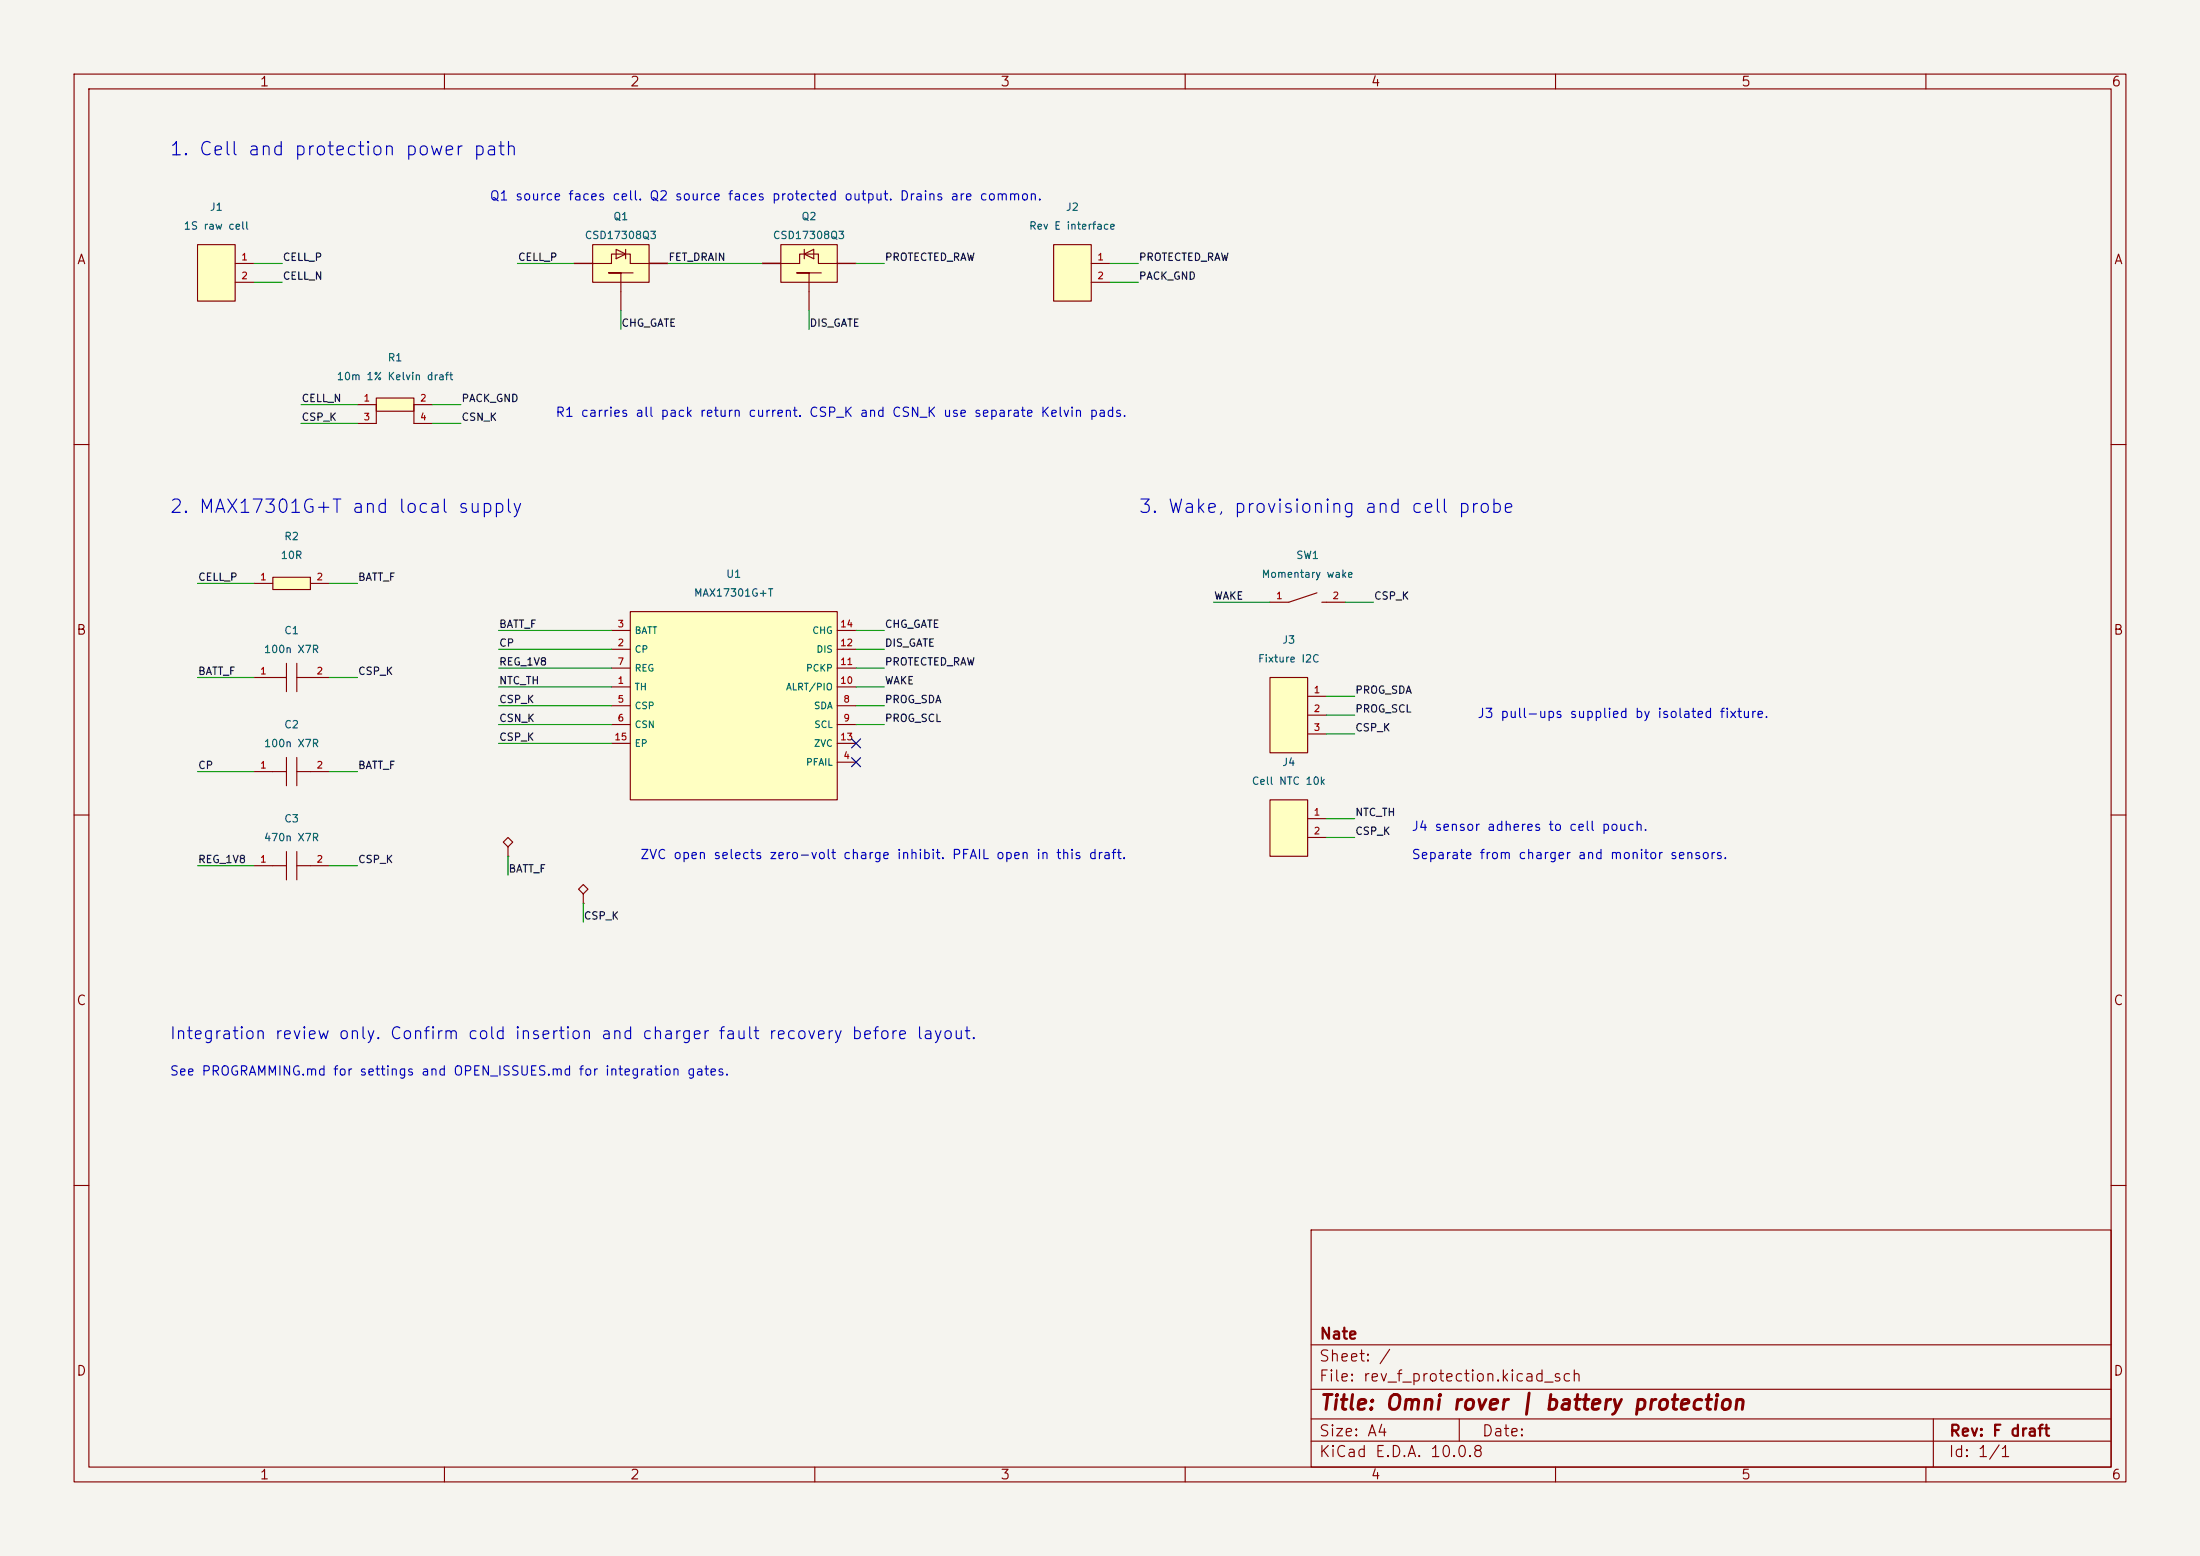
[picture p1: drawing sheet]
(kicad_sch (version 20250114) (generator eeschema) (paper "A4")
(title_block (title "Omni rover | battery protection") (rev "F draft") (company "Nate"))
(lib_symbols (symbol "RevF:MAX17301"  (pin_names (offset 0.508)) (in_bom yes) (on_board yes) (property "Reference" "U" (at 0.00 0.00 0) (effects (font (size 1 1)) )) (property "Value" "MAX17301" (at 0.00 0.00 0) (effects (font (size 1 1)) )) (symbol "MAX17301_0_1" (rectangle (start -13.97 12.70) (end 13.97 -12.70) (stroke (width 0) (type default)) (fill (type background)))) (symbol "MAX17301_1_1" (pin power_in line (at -16.51 10.16 0) (length 2.54) (name "BATT" (effects (font (size 0.9 0.9)) )) (number "3" (effects (font (size 0.9 0.9)) ))) (pin power_out line (at -16.51 7.62 0) (length 2.54) (name "CP" (effects (font (size 0.9 0.9)) )) (number "2" (effects (font (size 0.9 0.9)) ))) (pin power_out line (at -16.51 5.08 0) (length 2.54) (name "REG" (effects (font (size 0.9 0.9)) )) (number "7" (effects (font (size 0.9 0.9)) ))) (pin input line (at -16.51 2.54 0) (length 2.54) (name "TH" (effects (font (size 0.9 0.9)) )) (number "1" (effects (font (size 0.9 0.9)) ))) (pin power_in line (at -16.51 0.00 0) (length 2.54) (name "CSP" (effects (font (size 0.9 0.9)) )) (number "5" (effects (font (size 0.9 0.9)) ))) (pin input line (at -16.51 -2.54 0) (length 2.54) (name "CSN" (effects (font (size 0.9 0.9)) )) (number "6" (effects (font (size 0.9 0.9)) ))) (pin passive line (at -16.51 -5.08 0) (length 2.54) (name "EP" (effects (font (size 0.9 0.9)) )) (number "15" (effects (font (size 0.9 0.9)) ))) (pin output line (at 16.51 10.16 180) (length 2.54) (name "CHG" (effects (font (size 0.9 0.9)) )) (number "14" (effects (font (size 0.9 0.9)) ))) (pin output line (at 16.51 7.62 180) (length 2.54) (name "DIS" (effects (font (size 0.9 0.9)) )) (number "12" (effects (font (size 0.9 0.9)) ))) (pin passive line (at 16.51 5.08 180) (length 2.54) (name "PCKP" (effects (font (size 0.9 0.9)) )) (number "11" (effects (font (size 0.9 0.9)) ))) (pin bidirectional line (at 16.51 2.54 180) (length 2.54) (name "ALRT/PIO" (effects (font (size 0.9 0.9)) )) (number "10" (effects (font (size 0.9 0.9)) ))) (pin bidirectional line (at 16.51 0.00 180) (length 2.54) (name "SDA" (effects (font (size 0.9 0.9)) )) (number "8" (effects (font (size 0.9 0.9)) ))) (pin input line (at 16.51 -2.54 180) (length 2.54) (name "SCL" (effects (font (size 0.9 0.9)) )) (number "9" (effects (font (size 0.9 0.9)) ))) (pin input line (at 16.51 -5.08 180) (length 2.54) (name "ZVC" (effects (font (size 0.9 0.9)) )) (number "13" (effects (font (size 0.9 0.9)) ))) (pin output line (at 16.51 -7.62 180) (length 2.54) (name "PFAIL" (effects (font (size 0.9 0.9)) )) (number "4" (effects (font (size 0.9 0.9)) )))))
(symbol "RevF:R"  (pin_names hide) (in_bom yes) (on_board yes) (property "Reference" "R" (at 0.00 0.00 0) (effects (font (size 1 1)) )) (property "Value" "R" (at 0.00 0.00 0) (effects (font (size 1 1)) )) (symbol "R_0_1" (rectangle (start -2.54 0.83) (end 2.54 -0.83) (stroke (width 0) (type default)) (fill (type background)))) (symbol "R_1_1" (pin passive line (at -5.08 0.00 0) (length 2.54) (name "~" (effects (font (size 0.9 0.9)) )) (number "1" (effects (font (size 0.9 0.9)) ))) (pin passive line (at 5.08 0.00 180) (length 2.54) (name "~" (effects (font (size 0.9 0.9)) )) (number "2" (effects (font (size 0.9 0.9)) )))))
(symbol "RevF:C"  (pin_names hide) (in_bom yes) (on_board yes) (property "Reference" "C" (at 0.00 0.00 0) (effects (font (size 1 1)) )) (property "Value" "C" (at 0.00 0.00 0) (effects (font (size 1 1)) )) (symbol "C_0_1" (polyline (pts (xy -2.54 0.00) (xy -0.70 0.00)) (stroke (width 0) (type default)) (fill (type none)))(polyline (pts (xy -0.70 -1.91) (xy -0.70 1.91)) (stroke (width 0) (type default)) (fill (type none)))(polyline (pts (xy 0.70 -1.91) (xy 0.70 1.91)) (stroke (width 0) (type default)) (fill (type none)))(polyline (pts (xy 0.70 0.00) (xy 2.54 0.00)) (stroke (width 0) (type default)) (fill (type none)))) (symbol "C_1_1" (pin passive line (at -5.08 0.00 0) (length 2.54) (name "~" (effects (font (size 0.9 0.9)) )) (number "1" (effects (font (size 0.9 0.9)) ))) (pin passive line (at 5.08 0.00 180) (length 2.54) (name "~" (effects (font (size 0.9 0.9)) )) (number "2" (effects (font (size 0.9 0.9)) )))))
(symbol "RevF:Shunt"  (pin_names hide) (in_bom yes) (on_board yes) (property "Reference" "R" (at 0.00 0.00 0) (effects (font (size 1 1)) )) (property "Value" "Shunt" (at 0.00 0.00 0) (effects (font (size 1 1)) )) (symbol "Shunt_0_1" (rectangle (start -2.54 0.89) (end 2.54 -0.89) (stroke (width 0) (type default)) (fill (type background)))(polyline (pts (xy -2.54 -2.54) (xy -2.54 0.00)) (stroke (width 0) (type default)) (fill (type none)))(polyline (pts (xy 2.54 -2.54) (xy 2.54 0.00)) (stroke (width 0) (type default)) (fill (type none)))) (symbol "Shunt_1_1" (pin passive line (at -5.08 0.00 0) (length 2.54) (name "~" (effects (font (size 0.9 0.9)) )) (number "1" (effects (font (size 0.9 0.9)) ))) (pin passive line (at 5.08 0.00 180) (length 2.54) (name "~" (effects (font (size 0.9 0.9)) )) (number "2" (effects (font (size 0.9 0.9)) ))) (pin passive line (at -5.08 -2.54 0) (length 2.54) (name "K+" (effects (font (size 0.9 0.9)) )) (number "3" (effects (font (size 0.9 0.9)) ))) (pin passive line (at 5.08 -2.54 180) (length 2.54) (name "K-" (effects (font (size 0.9 0.9)) )) (number "4" (effects (font (size 0.9 0.9)) )))))
(symbol "RevF:FetCharge"  (pin_names hide) (pin_numbers hide) (in_bom yes) (on_board yes) (property "Reference" "Q" (at 0.00 0.00 0) (effects (font (size 1 1)) )) (property "Value" "FetCharge" (at 0.00 0.00 0) (effects (font (size 1 1)) )) (symbol "FetCharge_0_1" (rectangle (start -3.81 2.54) (end 3.81 -2.54) (stroke (width 0) (type default)) (fill (type background)))(polyline (pts (xy -3.81 0.00) (xy -1.27 0.00)) (stroke (width 0) (type default)) (fill (type none)))(polyline (pts (xy 1.27 0.00) (xy 3.81 0.00)) (stroke (width 0) (type default)) (fill (type none)))(polyline (pts (xy 0.00 -3.81) (xy 0.00 -1.27) (xy -1.65 -1.27) (xy 1.65 -1.27)) (stroke (width 0) (type default)) (fill (type none)))(polyline (pts (xy -1.27 0.00) (xy -1.27 1.27) (xy 1.27 1.27) (xy 1.27 0.00)) (stroke (width 0) (type default)) (fill (type none)))(polyline (pts (xy -0.64 0.64) (xy 0.64 1.27) (xy -0.64 1.91) (xy -0.64 0.64)) (stroke (width 0) (type default)) (fill (type none)))(polyline (pts (xy 0.64 0.64) (xy 0.64 1.91)) (stroke (width 0) (type default)) (fill (type none)))) (symbol "FetCharge_1_1" (pin passive line (at -6.35 0.00 0) (length 2.54) (name "S" (effects (font (size 0.9 0.9)) )) (number "1" (effects (font (size 0.9 0.9)) ))) (pin passive line (at -6.35 0.00 0) (length 2.54) (name "S" (effects (font (size 0.9 0.9)) )) (number "2" (effects (font (size 0.9 0.9)) ))) (pin passive line (at -6.35 0.00 0) (length 2.54) (name "S" (effects (font (size 0.9 0.9)) )) (number "3" (effects (font (size 0.9 0.9)) ))) (pin input line (at 0.00 -6.35 90) (length 2.54) (name "G" (effects (font (size 0.9 0.9)) )) (number "4" (effects (font (size 0.9 0.9)) ))) (pin passive line (at 6.35 0.00 180) (length 2.54) (name "D" (effects (font (size 0.9 0.9)) )) (number "5" (effects (font (size 0.9 0.9)) ))) (pin passive line (at 6.35 0.00 180) (length 2.54) (name "D" (effects (font (size 0.9 0.9)) )) (number "6" (effects (font (size 0.9 0.9)) ))) (pin passive line (at 6.35 0.00 180) (length 2.54) (name "D" (effects (font (size 0.9 0.9)) )) (number "7" (effects (font (size 0.9 0.9)) ))) (pin passive line (at 6.35 0.00 180) (length 2.54) (name "D" (effects (font (size 0.9 0.9)) )) (number "8" (effects (font (size 0.9 0.9)) ))) (pin passive line (at 6.35 0.00 180) (length 2.54) (name "D" (effects (font (size 0.9 0.9)) )) (number "9" (effects (font (size 0.9 0.9)) )))))
(symbol "RevF:FetDischarge"  (pin_names hide) (pin_numbers hide) (in_bom yes) (on_board yes) (property "Reference" "Q" (at 0.00 0.00 0) (effects (font (size 1 1)) )) (property "Value" "FetDischarge" (at 0.00 0.00 0) (effects (font (size 1 1)) )) (symbol "FetDischarge_0_1" (rectangle (start -3.81 2.54) (end 3.81 -2.54) (stroke (width 0) (type default)) (fill (type background)))(polyline (pts (xy -3.81 0.00) (xy -1.27 0.00)) (stroke (width 0) (type default)) (fill (type none)))(polyline (pts (xy 1.27 0.00) (xy 3.81 0.00)) (stroke (width 0) (type default)) (fill (type none)))(polyline (pts (xy 0.00 -3.81) (xy 0.00 -1.27) (xy -1.65 -1.27) (xy 1.65 -1.27)) (stroke (width 0) (type default)) (fill (type none)))(polyline (pts (xy 1.27 0.00) (xy 1.27 1.27) (xy -1.27 1.27) (xy -1.27 0.00)) (stroke (width 0) (type default)) (fill (type none)))(polyline (pts (xy 0.64 0.64) (xy -0.64 1.27) (xy 0.64 1.91) (xy 0.64 0.64)) (stroke (width 0) (type default)) (fill (type none)))(polyline (pts (xy -0.64 0.64) (xy -0.64 1.91)) (stroke (width 0) (type default)) (fill (type none)))) (symbol "FetDischarge_1_1" (pin passive line (at 6.35 0.00 180) (length 2.54) (name "S" (effects (font (size 0.9 0.9)) )) (number "1" (effects (font (size 0.9 0.9)) ))) (pin passive line (at 6.35 0.00 180) (length 2.54) (name "S" (effects (font (size 0.9 0.9)) )) (number "2" (effects (font (size 0.9 0.9)) ))) (pin passive line (at 6.35 0.00 180) (length 2.54) (name "S" (effects (font (size 0.9 0.9)) )) (number "3" (effects (font (size 0.9 0.9)) ))) (pin input line (at 0.00 -6.35 90) (length 2.54) (name "G" (effects (font (size 0.9 0.9)) )) (number "4" (effects (font (size 0.9 0.9)) ))) (pin passive line (at -6.35 0.00 0) (length 2.54) (name "D" (effects (font (size 0.9 0.9)) )) (number "5" (effects (font (size 0.9 0.9)) ))) (pin passive line (at -6.35 0.00 0) (length 2.54) (name "D" (effects (font (size 0.9 0.9)) )) (number "6" (effects (font (size 0.9 0.9)) ))) (pin passive line (at -6.35 0.00 0) (length 2.54) (name "D" (effects (font (size 0.9 0.9)) )) (number "7" (effects (font (size 0.9 0.9)) ))) (pin passive line (at -6.35 0.00 0) (length 2.54) (name "D" (effects (font (size 0.9 0.9)) )) (number "8" (effects (font (size 0.9 0.9)) ))) (pin passive line (at -6.35 0.00 0) (length 2.54) (name "D" (effects (font (size 0.9 0.9)) )) (number "9" (effects (font (size 0.9 0.9)) )))))
(symbol "RevF:Switch"  (pin_names hide) (in_bom yes) (on_board yes) (property "Reference" "SW" (at 0.00 0.00 0) (effects (font (size 1 1)) )) (property "Value" "Switch" (at 0.00 0.00 0) (effects (font (size 1 1)) )) (symbol "Switch_0_1" (polyline (pts (xy -2.54 0.00) (xy 1.27 1.27)) (stroke (width 0) (type default)) (fill (type none)))(polyline (pts (xy 1.91 0.00) (xy 2.54 0.00)) (stroke (width 0) (type default)) (fill (type none)))) (symbol "Switch_1_1" (pin passive line (at -5.08 0.00 0) (length 2.54) (name "~" (effects (font (size 0.9 0.9)) )) (number "1" (effects (font (size 0.9 0.9)) ))) (pin passive line (at 5.08 0.00 180) (length 2.54) (name "~" (effects (font (size 0.9 0.9)) )) (number "2" (effects (font (size 0.9 0.9)) )))))
(symbol "RevF:Conn2"  (pin_names hide) (in_bom yes) (on_board yes) (property "Reference" "J" (at 0.00 0.00 0) (effects (font (size 1 1)) )) (property "Value" "Conn2" (at 0.00 0.00 0) (effects (font (size 1 1)) )) (symbol "Conn2_0_1" (rectangle (start -2.54 3.81) (end 2.54 -3.81) (stroke (width 0) (type default)) (fill (type background)))) (symbol "Conn2_1_1" (pin passive line (at 5.08 1.27 180) (length 2.54) (name "~" (effects (font (size 0.9 0.9)) )) (number "1" (effects (font (size 0.9 0.9)) ))) (pin passive line (at 5.08 -1.27 180) (length 2.54) (name "~" (effects (font (size 0.9 0.9)) )) (number "2" (effects (font (size 0.9 0.9)) )))))
(symbol "RevF:Conn3"  (pin_names hide) (in_bom yes) (on_board yes) (property "Reference" "J" (at 0.00 0.00 0) (effects (font (size 1 1)) )) (property "Value" "Conn3" (at 0.00 0.00 0) (effects (font (size 1 1)) )) (symbol "Conn3_0_1" (rectangle (start -2.54 5.08) (end 2.54 -5.08) (stroke (width 0) (type default)) (fill (type background)))) (symbol "Conn3_1_1" (pin passive line (at 5.08 2.54 180) (length 2.54) (name "~" (effects (font (size 0.9 0.9)) )) (number "1" (effects (font (size 0.9 0.9)) ))) (pin passive line (at 5.08 0.00 180) (length 2.54) (name "~" (effects (font (size 0.9 0.9)) )) (number "2" (effects (font (size 0.9 0.9)) ))) (pin passive line (at 5.08 -2.54 180) (length 2.54) (name "~" (effects (font (size 0.9 0.9)) )) (number "3" (effects (font (size 0.9 0.9)) )))))
(symbol "RevF:Flag" (power) (pin_names hide) (pin_numbers hide) (in_bom yes) (on_board yes) (property "Reference" "#FLG" (at 0.00 0.00 0) (effects (font (size 1 1)) )) (property "Value" "Flag" (at 0.00 0.00 0) (effects (font (size 1 1)) )) (symbol "Flag_0_1" (polyline (pts (xy 0.00 0.00) (xy 0.00 1.27) (xy -0.64 1.91) (xy 0.00 2.54) (xy 0.64 1.91) (xy 0.00 1.27)) (stroke (width 0) (type default)) (fill (type none)))) (symbol "Flag_1_1" (pin power_out line (at 0.00 0.00 90) (length 0.00) (name "~" (effects (font (size 0.9 0.9)) )) (number "1" (effects (font (size 0.9 0.9)) ))))))
(text "1. Cell and protection power path" (at 22.86 20.32 0) (effects (font (size 1.8 1.8)) (justify left)))
(symbol (lib_id "RevF:Conn2") (at 29.21 36.83 0) (unit 1) (in_bom yes) (on_board yes) (dnp no) (property "Reference" "J1" (at 29.21 27.94 0) (effects (font (size 1 1)) )) (property "Value" "1S raw cell" (at 29.21 30.48 0) (effects (font (size 1 1)) )) (property "Footprint" "" (at 29.21 36.83 0) (effects (font (size 1 1)) (hide yes))) (property "Datasheet" "" (at 29.21 36.83 0) (effects (font (size 1 1)) (hide yes))) (pin "1") (pin "2"))
(wire (pts (xy 34.29 35.56) (xy 38.10 35.56)) (stroke (width 0) (type default)))
(label "CELL_P" (at 38.10 35.56 0) (effects (font (size 1 1)) (justify left bottom)))
(wire (pts (xy 34.29 38.10) (xy 38.10 38.10)) (stroke (width 0) (type default)))
(label "CELL_N" (at 38.10 38.10 0) (effects (font (size 1 1)) (justify left bottom)))
(symbol (lib_id "RevF:FetCharge") (at 83.82 35.56 0) (unit 1) (in_bom yes) (on_board yes) (dnp no) (property "Reference" "Q1" (at 83.82 29.21 0) (effects (font (size 1 1)) )) (property "Value" "CSD17308Q3" (at 83.82 31.75 0) (effects (font (size 1 1)) )) (property "Footprint" "" (at 83.82 35.56 0) (effects (font (size 1 1)) (hide yes))) (property "Datasheet" "" (at 83.82 35.56 0) (effects (font (size 1 1)) (hide yes))) (pin "1") (pin "2") (pin "3") (pin "4") (pin "5") (pin "6") (pin "7") (pin "8") (pin "9"))
(wire (pts (xy 77.47 35.56) (xy 69.85 35.56)) (stroke (width 0) (type default)))
(label "CELL_P" (at 69.85 35.56 0) (effects (font (size 1 1)) (justify left bottom)))
(wire (pts (xy 83.82 41.91) (xy 83.82 44.45)) (stroke (width 0) (type default)))
(label "CHG_GATE" (at 83.82 44.45 0) (effects (font (size 1 1)) (justify left bottom)))
(symbol (lib_id "RevF:FetDischarge") (at 109.22 35.56 0) (unit 1) (in_bom yes) (on_board yes) (dnp no) (property "Reference" "Q2" (at 109.22 29.21 0) (effects (font (size 1 1)) )) (property "Value" "CSD17308Q3" (at 109.22 31.75 0) (effects (font (size 1 1)) )) (property "Footprint" "" (at 109.22 35.56 0) (effects (font (size 1 1)) (hide yes))) (property "Datasheet" "" (at 109.22 35.56 0) (effects (font (size 1 1)) (hide yes))) (pin "1") (pin "2") (pin "3") (pin "4") (pin "5") (pin "6") (pin "7") (pin "8") (pin "9"))
(wire (pts (xy 115.57 35.56) (xy 119.38 35.56)) (stroke (width 0) (type default)))
(label "PROTECTED_RAW" (at 119.38 35.56 0) (effects (font (size 1 1)) (justify left bottom)))
(wire (pts (xy 109.22 41.91) (xy 109.22 44.45)) (stroke (width 0) (type default)))
(label "DIS_GATE" (at 109.22 44.45 0) (effects (font (size 1 1)) (justify left bottom)))
(wire (pts (xy 90.17 35.56) (xy 102.87 35.56)) (stroke (width 0) (type default)))
(label "FET_DRAIN" (at 90.17 35.56 0) (effects (font (size 1 1)) (justify left bottom)))
(text "Q1 source faces cell. Q2 source faces protected output. Drains are common." (at 66.04 26.67 0) (effects (font (size 1.25 1.25)) (justify left)))
(symbol (lib_id "RevF:Conn2") (at 144.78 36.83 0) (unit 1) (in_bom yes) (on_board yes) (dnp no) (property "Reference" "J2" (at 144.78 27.94 0) (effects (font (size 1 1)) )) (property "Value" "Rev E interface" (at 144.78 30.48 0) (effects (font (size 1 1)) )) (property "Footprint" "" (at 144.78 36.83 0) (effects (font (size 1 1)) (hide yes))) (property "Datasheet" "" (at 144.78 36.83 0) (effects (font (size 1 1)) (hide yes))) (pin "1") (pin "2"))
(wire (pts (xy 149.86 35.56) (xy 153.67 35.56)) (stroke (width 0) (type default)))
(label "PROTECTED_RAW" (at 153.67 35.56 0) (effects (font (size 1 1)) (justify left bottom)))
(wire (pts (xy 149.86 38.10) (xy 153.67 38.10)) (stroke (width 0) (type default)))
(label "PACK_GND" (at 153.67 38.10 0) (effects (font (size 1 1)) (justify left bottom)))
(symbol (lib_id "RevF:Shunt") (at 53.34 54.61 0) (unit 1) (in_bom yes) (on_board yes) (dnp no) (property "Reference" "R1" (at 53.34 48.26 0) (effects (font (size 1 1)) )) (property "Value" "10m 1% Kelvin draft" (at 53.34 50.80 0) (effects (font (size 1 1)) )) (property "Footprint" "" (at 53.34 54.61 0) (effects (font (size 1 1)) (hide yes))) (property "Datasheet" "" (at 53.34 54.61 0) (effects (font (size 1 1)) (hide yes))) (pin "1") (pin "2") (pin "3") (pin "4"))
(wire (pts (xy 48.26 54.61) (xy 40.64 54.61)) (stroke (width 0) (type default)))
(label "CELL_N" (at 40.64 54.61 0) (effects (font (size 1 1)) (justify left bottom)))
(wire (pts (xy 58.42 54.61) (xy 62.23 54.61)) (stroke (width 0) (type default)))
(label "PACK_GND" (at 62.23 54.61 0) (effects (font (size 1 1)) (justify left bottom)))
(wire (pts (xy 48.26 57.15) (xy 40.64 57.15)) (stroke (width 0) (type default)))
(label "CSP_K" (at 40.64 57.15 0) (effects (font (size 1 1)) (justify left bottom)))
(wire (pts (xy 58.42 57.15) (xy 62.23 57.15)) (stroke (width 0) (type default)))
(label "CSN_K" (at 62.23 57.15 0) (effects (font (size 1 1)) (justify left bottom)))
(text "R1 carries all pack return current. CSP_K and CSN_K use separate Kelvin pads." (at 74.93 55.88 0) (effects (font (size 1.25 1.25)) (justify left)))
(text "2. MAX17301G+T and local supply" (at 22.86 68.58 0) (effects (font (size 1.8 1.8)) (justify left)))
(symbol (lib_id "RevF:MAX17301") (at 99.06 95.25 0) (unit 1) (in_bom yes) (on_board yes) (dnp no) (property "Reference" "U1" (at 99.06 77.47 0) (effects (font (size 1 1)) )) (property "Value" "MAX17301G+T" (at 99.06 80.01 0) (effects (font (size 1 1)) )) (property "Footprint" "" (at 99.06 95.25 0) (effects (font (size 1 1)) (hide yes))) (property "Datasheet" "https://www.analog.com/media/en/technical-documentation/data-sheets/max17300-max17313.pdf" (at 99.06 95.25 0) (effects (font (size 1 1)) (hide yes))) (pin "3") (pin "2") (pin "7") (pin "1") (pin "5") (pin "6") (pin "15") (pin "14") (pin "12") (pin "11") (pin "10") (pin "8") (pin "9") (pin "13") (pin "4"))
(wire (pts (xy 82.55 85.09) (xy 67.31 85.09)) (stroke (width 0) (type default)))
(label "BATT_F" (at 67.31 85.09 0) (effects (font (size 1 1)) (justify left bottom)))
(wire (pts (xy 82.55 87.63) (xy 67.31 87.63)) (stroke (width 0) (type default)))
(label "CP" (at 67.31 87.63 0) (effects (font (size 1 1)) (justify left bottom)))
(wire (pts (xy 82.55 90.17) (xy 67.31 90.17)) (stroke (width 0) (type default)))
(label "REG_1V8" (at 67.31 90.17 0) (effects (font (size 1 1)) (justify left bottom)))
(wire (pts (xy 82.55 92.71) (xy 67.31 92.71)) (stroke (width 0) (type default)))
(label "NTC_TH" (at 67.31 92.71 0) (effects (font (size 1 1)) (justify left bottom)))
(wire (pts (xy 82.55 95.25) (xy 67.31 95.25)) (stroke (width 0) (type default)))
(label "CSP_K" (at 67.31 95.25 0) (effects (font (size 1 1)) (justify left bottom)))
(wire (pts (xy 82.55 97.79) (xy 67.31 97.79)) (stroke (width 0) (type default)))
(label "CSN_K" (at 67.31 97.79 0) (effects (font (size 1 1)) (justify left bottom)))
(wire (pts (xy 82.55 100.33) (xy 67.31 100.33)) (stroke (width 0) (type default)))
(label "CSP_K" (at 67.31 100.33 0) (effects (font (size 1 1)) (justify left bottom)))
(wire (pts (xy 115.57 85.09) (xy 119.38 85.09)) (stroke (width 0) (type default)))
(label "CHG_GATE" (at 119.38 85.09 0) (effects (font (size 1 1)) (justify left bottom)))
(wire (pts (xy 115.57 87.63) (xy 119.38 87.63)) (stroke (width 0) (type default)))
(label "DIS_GATE" (at 119.38 87.63 0) (effects (font (size 1 1)) (justify left bottom)))
(wire (pts (xy 115.57 90.17) (xy 119.38 90.17)) (stroke (width 0) (type default)))
(label "PROTECTED_RAW" (at 119.38 90.17 0) (effects (font (size 1 1)) (justify left bottom)))
(wire (pts (xy 115.57 92.71) (xy 119.38 92.71)) (stroke (width 0) (type default)))
(label "WAKE" (at 119.38 92.71 0) (effects (font (size 1 1)) (justify left bottom)))
(wire (pts (xy 115.57 95.25) (xy 119.38 95.25)) (stroke (width 0) (type default)))
(label "PROG_SDA" (at 119.38 95.25 0) (effects (font (size 1 1)) (justify left bottom)))
(wire (pts (xy 115.57 97.79) (xy 119.38 97.79)) (stroke (width 0) (type default)))
(label "PROG_SCL" (at 119.38 97.79 0) (effects (font (size 1 1)) (justify left bottom)))
(no_connect (at 115.57 100.33))
(no_connect (at 115.57 102.87))
(symbol (lib_id "RevF:R") (at 39.37 78.74 0) (unit 1) (in_bom yes) (on_board yes) (dnp no) (property "Reference" "R2" (at 39.37 72.39 0) (effects (font (size 1 1)) )) (property "Value" "10R" (at 39.37 74.93 0) (effects (font (size 1 1)) )) (property "Footprint" "Resistor_SMD:R_0603_1608Metric" (at 39.37 78.74 0) (effects (font (size 1 1)) (hide yes))) (property "Datasheet" "" (at 39.37 78.74 0) (effects (font (size 1 1)) (hide yes))) (pin "1") (pin "2"))
(wire (pts (xy 34.29 78.74) (xy 26.67 78.74)) (stroke (width 0) (type default)))
(label "CELL_P" (at 26.67 78.74 0) (effects (font (size 1 1)) (justify left bottom)))
(wire (pts (xy 44.45 78.74) (xy 48.26 78.74)) (stroke (width 0) (type default)))
(label "BATT_F" (at 48.26 78.74 0) (effects (font (size 1 1)) (justify left bottom)))
(symbol (lib_id "RevF:C") (at 39.37 91.44 0) (unit 1) (in_bom yes) (on_board yes) (dnp no) (property "Reference" "C1" (at 39.37 85.09 0) (effects (font (size 1 1)) )) (property "Value" "100n X7R" (at 39.37 87.63 0) (effects (font (size 1 1)) )) (property "Footprint" "Capacitor_SMD:C_0603_1608Metric" (at 39.37 91.44 0) (effects (font (size 1 1)) (hide yes))) (property "Datasheet" "" (at 39.37 91.44 0) (effects (font (size 1 1)) (hide yes))) (pin "1") (pin "2"))
(wire (pts (xy 34.29 91.44) (xy 26.67 91.44)) (stroke (width 0) (type default)))
(label "BATT_F" (at 26.67 91.44 0) (effects (font (size 1 1)) (justify left bottom)))
(wire (pts (xy 44.45 91.44) (xy 48.26 91.44)) (stroke (width 0) (type default)))
(label "CSP_K" (at 48.26 91.44 0) (effects (font (size 1 1)) (justify left bottom)))
(symbol (lib_id "RevF:C") (at 39.37 104.14 0) (unit 1) (in_bom yes) (on_board yes) (dnp no) (property "Reference" "C2" (at 39.37 97.79 0) (effects (font (size 1 1)) )) (property "Value" "100n X7R" (at 39.37 100.33 0) (effects (font (size 1 1)) )) (property "Footprint" "Capacitor_SMD:C_0603_1608Metric" (at 39.37 104.14 0) (effects (font (size 1 1)) (hide yes))) (property "Datasheet" "" (at 39.37 104.14 0) (effects (font (size 1 1)) (hide yes))) (pin "1") (pin "2"))
(wire (pts (xy 34.29 104.14) (xy 26.67 104.14)) (stroke (width 0) (type default)))
(label "CP" (at 26.67 104.14 0) (effects (font (size 1 1)) (justify left bottom)))
(wire (pts (xy 44.45 104.14) (xy 48.26 104.14)) (stroke (width 0) (type default)))
(label "BATT_F" (at 48.26 104.14 0) (effects (font (size 1 1)) (justify left bottom)))
(symbol (lib_id "RevF:C") (at 39.37 116.84 0) (unit 1) (in_bom yes) (on_board yes) (dnp no) (property "Reference" "C3" (at 39.37 110.49 0) (effects (font (size 1 1)) )) (property "Value" "470n X7R" (at 39.37 113.03 0) (effects (font (size 1 1)) )) (property "Footprint" "Capacitor_SMD:C_0603_1608Metric" (at 39.37 116.84 0) (effects (font (size 1 1)) (hide yes))) (property "Datasheet" "" (at 39.37 116.84 0) (effects (font (size 1 1)) (hide yes))) (pin "1") (pin "2"))
(wire (pts (xy 34.29 116.84) (xy 26.67 116.84)) (stroke (width 0) (type default)))
(label "REG_1V8" (at 26.67 116.84 0) (effects (font (size 1 1)) (justify left bottom)))
(wire (pts (xy 44.45 116.84) (xy 48.26 116.84)) (stroke (width 0) (type default)))
(label "CSP_K" (at 48.26 116.84 0) (effects (font (size 1 1)) (justify left bottom)))
(symbol (lib_id "RevF:Flag") (at 68.58 115.57 0) (unit 1) (in_bom no) (on_board no) (dnp no) (property "Reference" "#FLG01" (at 68.58 109.22 0) (effects (font (size 1 1)) (hide yes))) (property "Value" "PWR_FLAG" (at 68.58 111.76 0) (effects (font (size 1 1)) (hide yes))) (property "Footprint" "" (at 68.58 115.57 0) (effects (font (size 1 1)) (hide yes))) (property "Datasheet" "" (at 68.58 115.57 0) (effects (font (size 1 1)) (hide yes))) (pin "1"))
(wire (pts (xy 68.58 115.57) (xy 68.58 118.11)) (stroke (width 0) (type default)))
(label "BATT_F" (at 68.58 118.11 0) (effects (font (size 1 1)) (justify left bottom)))
(symbol (lib_id "RevF:Flag") (at 78.74 121.92 0) (unit 1) (in_bom no) (on_board no) (dnp no) (property "Reference" "#FLG02" (at 78.74 115.57 0) (effects (font (size 1 1)) (hide yes))) (property "Value" "PWR_FLAG" (at 78.74 118.11 0) (effects (font (size 1 1)) (hide yes))) (property "Footprint" "" (at 78.74 121.92 0) (effects (font (size 1 1)) (hide yes))) (property "Datasheet" "" (at 78.74 121.92 0) (effects (font (size 1 1)) (hide yes))) (pin "1"))
(wire (pts (xy 78.74 121.92) (xy 78.74 124.46)) (stroke (width 0) (type default)))
(label "CSP_K" (at 78.74 124.46 0) (effects (font (size 1 1)) (justify left bottom)))
(text "ZVC open selects zero-volt charge inhibit. PFAIL open in this draft." (at 86.36 115.57 0) (effects (font (size 1.25 1.25)) (justify left)))
(text "3. Wake, provisioning and cell probe" (at 153.67 68.58 0) (effects (font (size 1.8 1.8)) (justify left)))
(symbol (lib_id "RevF:Switch") (at 176.53 81.28 0) (unit 1) (in_bom yes) (on_board yes) (dnp no) (property "Reference" "SW1" (at 176.53 74.93 0) (effects (font (size 1 1)) )) (property "Value" "Momentary wake" (at 176.53 77.47 0) (effects (font (size 1 1)) )) (property "Footprint" "" (at 176.53 81.28 0) (effects (font (size 1 1)) (hide yes))) (property "Datasheet" "" (at 176.53 81.28 0) (effects (font (size 1 1)) (hide yes))) (pin "1") (pin "2"))
(wire (pts (xy 171.45 81.28) (xy 163.83 81.28)) (stroke (width 0) (type default)))
(label "WAKE" (at 163.83 81.28 0) (effects (font (size 1 1)) (justify left bottom)))
(wire (pts (xy 181.61 81.28) (xy 185.42 81.28)) (stroke (width 0) (type default)))
(label "CSP_K" (at 185.42 81.28 0) (effects (font (size 1 1)) (justify left bottom)))
(symbol (lib_id "RevF:Conn3") (at 173.99 96.52 0) (unit 1) (in_bom yes) (on_board yes) (dnp no) (property "Reference" "J3" (at 173.99 86.36 0) (effects (font (size 1 1)) )) (property "Value" "Fixture I2C" (at 173.99 88.90 0) (effects (font (size 1 1)) )) (property "Footprint" "" (at 173.99 96.52 0) (effects (font (size 1 1)) (hide yes))) (property "Datasheet" "" (at 173.99 96.52 0) (effects (font (size 1 1)) (hide yes))) (pin "1") (pin "2") (pin "3"))
(wire (pts (xy 179.07 93.98) (xy 182.88 93.98)) (stroke (width 0) (type default)))
(label "PROG_SDA" (at 182.88 93.98 0) (effects (font (size 1 1)) (justify left bottom)))
(wire (pts (xy 179.07 96.52) (xy 182.88 96.52)) (stroke (width 0) (type default)))
(label "PROG_SCL" (at 182.88 96.52 0) (effects (font (size 1 1)) (justify left bottom)))
(wire (pts (xy 179.07 99.06) (xy 182.88 99.06)) (stroke (width 0) (type default)))
(label "CSP_K" (at 182.88 99.06 0) (effects (font (size 1 1)) (justify left bottom)))
(symbol (lib_id "RevF:Conn2") (at 173.99 111.76 0) (unit 1) (in_bom yes) (on_board yes) (dnp no) (property "Reference" "J4" (at 173.99 102.87 0) (effects (font (size 1 1)) )) (property "Value" "Cell NTC 10k" (at 173.99 105.41 0) (effects (font (size 1 1)) )) (property "Footprint" "" (at 173.99 111.76 0) (effects (font (size 1 1)) (hide yes))) (property "Datasheet" "" (at 173.99 111.76 0) (effects (font (size 1 1)) (hide yes))) (pin "1") (pin "2"))
(wire (pts (xy 179.07 110.49) (xy 182.88 110.49)) (stroke (width 0) (type default)))
(label "NTC_TH" (at 182.88 110.49 0) (effects (font (size 1 1)) (justify left bottom)))
(wire (pts (xy 179.07 113.03) (xy 182.88 113.03)) (stroke (width 0) (type default)))
(label "CSP_K" (at 182.88 113.03 0) (effects (font (size 1 1)) (justify left bottom)))
(text "J3 pull-ups supplied by isolated fixture." (at 199.39 96.52 0) (effects (font (size 1.25 1.25)) (justify left)))
(text "J4 sensor adheres to cell pouch." (at 190.50 111.76 0) (effects (font (size 1.25 1.25)) (justify left)))
(text "Separate from charger and monitor sensors." (at 190.50 115.57 0) (effects (font (size 1.25 1.25)) (justify left)))
(text "Integration review only. Confirm cold insertion and charger fault recovery before layout." (at 22.86 139.70 0) (effects (font (size 1.6 1.6)) (justify left)))
(text "See PROGRAMMING.md for settings and OPEN_ISSUES.md for integration gates." (at 22.86 144.78 0) (effects (font (size 1.25 1.25)) (justify left)))
(sheet_instances (path "" (page "1"))))
